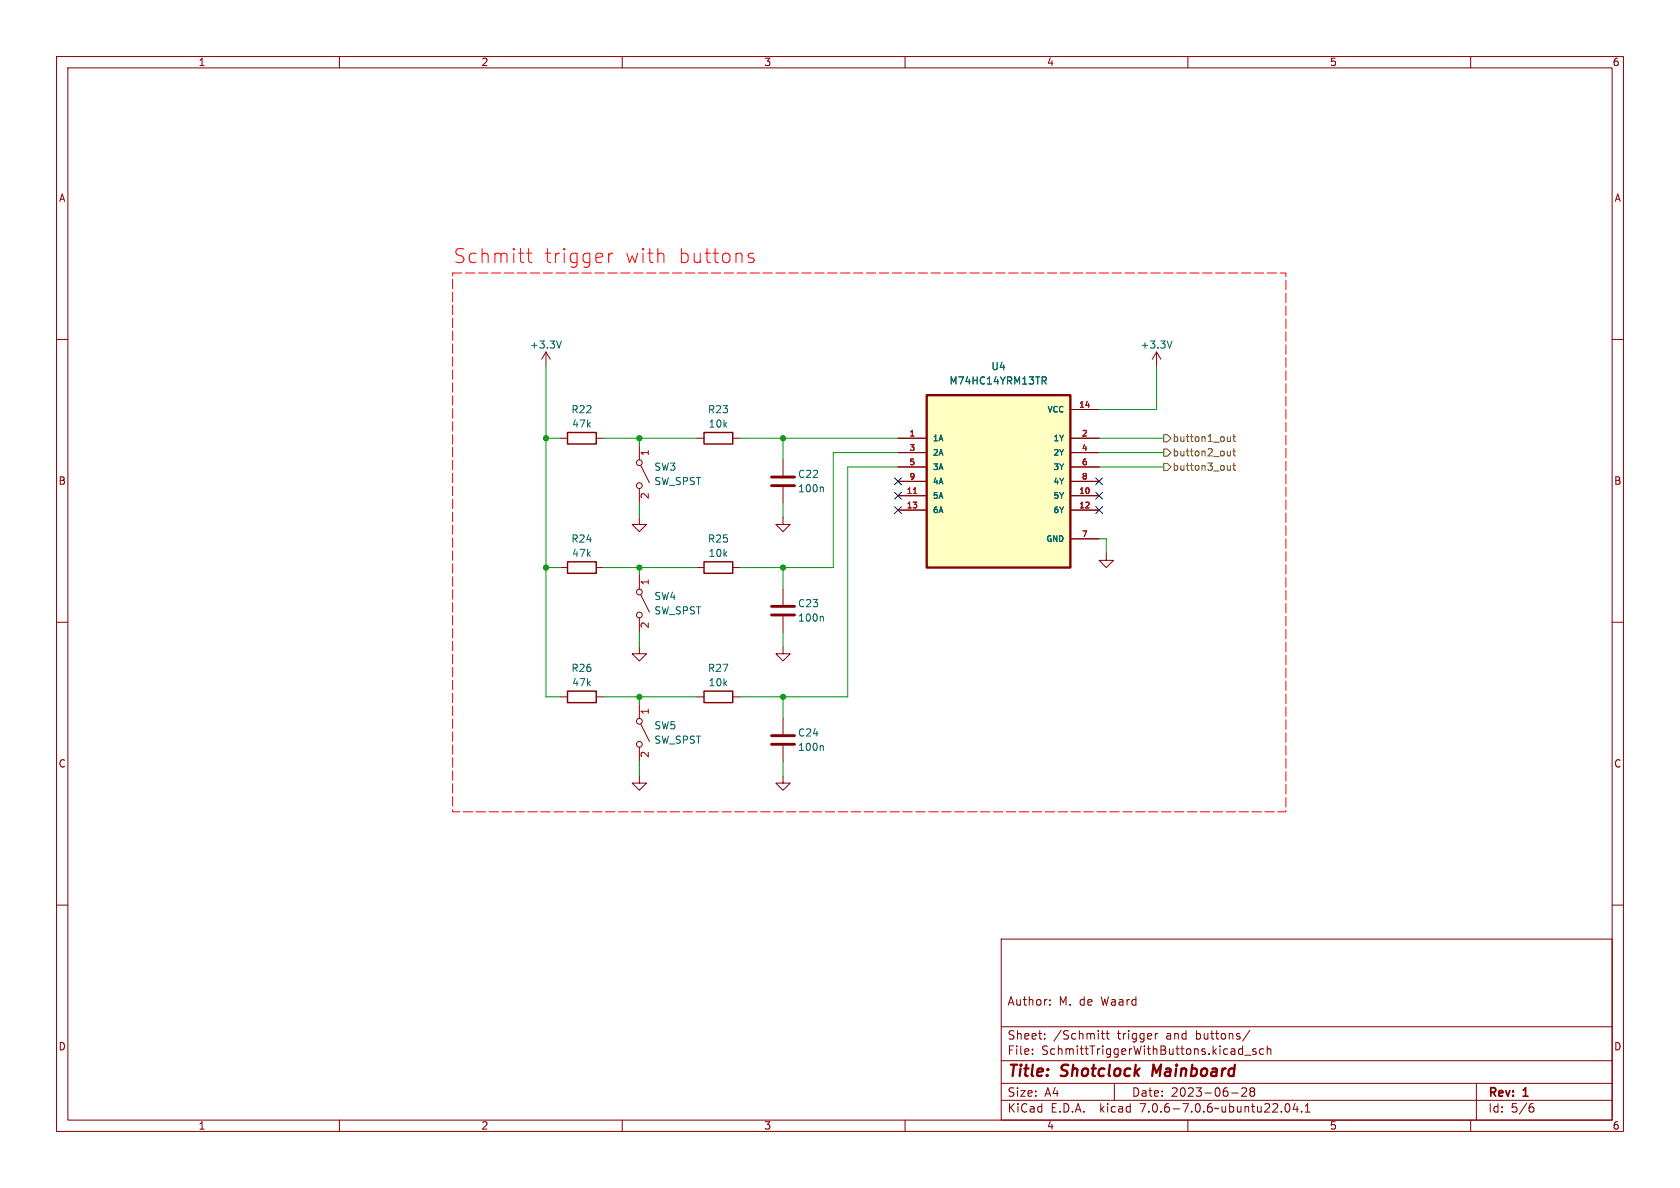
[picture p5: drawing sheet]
<svg xmlns="http://www.w3.org/2000/svg" width="297mm" height="210mm" viewBox="0 0 297 210" stroke-linecap="round" stroke-linejoin="round" font-family="sans-serif">
<g fill="none" stroke="#840000" stroke-width=".18">
<path d="M10 10h277v190h-277zM12 12h273v186h-273zM60 10v2M110 10v2M160 10v2M210 10v2M260 10v2M10 60h2M285 60h2M96.5 62.2l-.7 1.3M96.5 62.2v2.6M96.5 62.2l.8 1.3"/>
<path d="M99.1 77.5h1.2M105.4 77.5h1.3M113 78.7v2.6M123.2 77.5h1.3M129.5 77.5h1.3M158.7 77.5h5.1M189.2 77.5h5.1M189.2 72.4h5.1M204.5 62.2l-.8 1.3M204.5 62.2v2.6M204.5 62.2l.7 1.3M113 91.4v1.3h1.3l-1.3 1.3-1.2-1.3h1.2"/>
<path d="M113 86.4v2.5M113.3 82.3l1.5 3M138.4 91.4v1.3h1.3l-1.3 1.3-1.2-1.3h1.2M138.4 81.3v2.8M138.4 86.1v2.8M158.7 87.6h5.1M158.7 90.2h5.1M158.7 80h5.1M158.7 82.6h5.1M158.7 85.1h5.1M189.2 87.6h5.1M189.2 90.2h5.1"/>
<path d="M189.2 80h5.1M189.2 82.6h5.1M189.2 95.3h5.1M189.2 85.1h5.1M195.6 97.8v1.3h1.2l-1.2 1.2-1.3-1.2h1.3M10 110h2M99.1 100.3h1.2M105.4 100.3h1.3M113 114.3v1.3h1.3l-1.3 1.2-1.2-1.2h1.2M113 101.6v2.5M113 109.2v2.6M113.3 105.2l1.5 3"/>
<path d="M123.2 100.3h1.3M129.5 100.3h1.3M138.4 114.3v1.3h1.3l-1.3 1.2-1.2-1.2h1.2M138.4 104.1v2.8M138.4 109v2.8M285 110h2M99.1 123.2h1.2M105.4 123.2h1.3M113 137.2v1.2h1.3l-1.3 1.3-1.2-1.3h1.2M113 124.5v2.5M113 132.1v2.5M113.3 128l1.5 3.1"/>
<path d="M123.2 123.2h1.3M129.5 123.2h1.3M138.4 137.2v1.2h1.3l-1.3 1.3-1.2-1.3h1.2M138.4 127v2.8M138.4 131.8v2.8M10 160h2M285 160h2M177 166h108v32h-108zM185.6 177.6v.1M185.6 176.8v.1M60 198v2M110 198v2"/>
<path d="M160 198v2M177 194.5h108M177 191.5h108M177 187.5h108M177 181.5h108M182.5 186.3v.1M182.5 185.5v.1M184.7 183.6v.1M184.7 182.8v.1M194.7 182.7h.5M194.9 182.2v1.3l.3 .2M195.5 182.7h.6"/>
<path d="M195.7 182.2v1.3l.4 .2M197 191.5v3M204.7 182.7l-.3 .1-.2 .2M210 198v2M217.7 193.2h1.2M219.2 185.4l.5 .1M219.5 192.4l.6-.1 .2 .1 .1 .3-.9 1.1h.9M219.7 184.9v1.5M219.7 186.3l-.5 .1M220 186.5h1.2M221 182.1l-1.3 2M221.2 192.9l-.2-.2 .2-.4 .5 .1 .1 .2-.3 .3"/>
<path d="M221.2 192.9l-.2 .3v.3l.2 .3 .5-.1 .1-.2-.1-.4-.2-.2M221.2 192.9h.3M222 185.5l-.3-.1-.2 .2v.2l.5 .2v.3h-.5M223.4 185.5l-.4-.1-.3 .3v.4l.1 .2h.6M224 185.5l.2-.1 .4 .1 .1 .9M224 184.9v1.5M227.3 195.2l.2-.1a.81 .81 0 0 1 .6 .6 .81 .81 0 0 1-.3 .8l-.1 .1a.81 .81 0 0 1-.4-1.4zM229 195l-.4 1.1h.9M229.3 195.6v1M230.1 196.5v.1M230.7 196.6h.9M230.7 195.5l.5-.4v1.5"/>
<path d="M260 198v2M261 191.5v6.5M270.6 195.7h.3l.3 .3-.1 .5-.5 .1M271 195.1l-.4 .1"/>
<circle cx="113" cy="81.8" r=".51"/>
<circle cx="113" cy="85.9" r=".51"/>
<circle cx="113" cy="104.6" r=".51"/>
<circle cx="113" cy="108.7" r=".51"/>
<circle cx="113" cy="127.5" r=".51"/>
<circle cx="113" cy="131.6" r=".51"/>
</g>
<path d="M203.9 188.2l-.2 2" fill="none" stroke="#840000" stroke-width=".4"/>
<path d="M99.2 60.3l-.4 1.2M184.2 66.6h.5l.3 .3-.2 .3-.6 .1M184.5 67.3l.5 .6M207.2 60.3l-.4 1.2M145.4 86.1l.2 .2v.6M145.4 109l.2 .1v.7M145.4 131.8l.2 .2v.7" fill="none" stroke="#006464" stroke-width=".18"/>
<path d="M136.4 85.9h4.1M136.4 84.3h4.1M136.4 108.7h4.1M136.4 107.2h4.1M136.4 131.6h4.1M136.4 130h4.1" fill="none" stroke="#840000" stroke-width=".51"/>
<path d="M100.3 76.5h5.1v2h-5.1zM124.5 76.5h5v2h-5zM100.3 99.3h5.1v2h-5.1zM124.5 99.3h5v2h-5zM100.3 122.2h5.1v2h-5.1zM124.5 122.2h5v2h-5z" fill="none" stroke="#840000" stroke-width=".25"/>
<path d="M163.8 69.9h25.4v30.4h-25.4z" fill="#ffffc2" stroke="#ffffc2" stroke-width=".18"/>
<path d="M163.8 69.9h25.4v30.4h-25.4z" fill="none" stroke="#840000" stroke-width=".41"/>
<path d="M161.5 87.2h.6" fill="none" stroke="#a90000" stroke-width=".18"/>
<g fill="none" stroke="#725600" stroke-width=".18">
<path d="M205.7 79.4h.7l.6 .6-.6 .6h-.7zM205.7 76.8h.7l.6 .7-.6 .6h-.7zM217.5 77.2v.8M217.5 79.7v.9M217.5 77.9l-.2 .1h-.3M217.9 79.7h.5M217.9 77.2h.5M218.1 79.3v1.1l.3 .2M218.1 76.8v1.1l.3 .1M205.7 81.9h.7l.6 .7-.6 .6h-.7zM217.5 82.3v.8M217.5 80.5l-.2 .1-.3-.1"/>
<path d="M217.5 83l-.2 .1h-.3M217.9 82.3h.5M218.1 81.9v1l.3 .2"/>
</g>
<path d="M93.1 44.8h.9M93.4 43.9v2.2l.2 .2 .4 .1M107.6 44.8v1.6M108.3 44.8a.64 .64 0 0 0-.7 .4M133.2 44.9l-.6-.1-.3 .3 .1 .4 .8 .2 .1 .2-.1 .4-.2 .1-.7-.1" fill="none" stroke="#f00" stroke-width=".18"/>
<path d="M80 48.3h147.3v95.2h-147.3v-95.2" fill="none" stroke="#f00" stroke-width=".18" stroke-dasharray="1.7 .6"/>
<g fill="none" stroke="#009600" stroke-width=".18">
<path d="M96.5 77.5h2.6M96.5 64.8v58.4h2.6M106.7 77.5h16.5M113 77.5v1.2M130.8 77.5h27.9M138.4 77.5v3.8M194.3 77.5h11.4M204.5 64.8v7.6h-10.2M113 88.9v2.5M138.4 88.9v2.5M158.7 80h-11.4v20.3h-16.5M158.7 82.6h-8.8v40.6h-19.1"/>
<path d="M194.3 82.6h11.4M194.3 80h11.4M194.3 95.3h1.3v2.5M96.5 100.3h2.6M106.7 100.3h16.5M113 100.3v1.3M113 111.8v2.5M138.4 100.3v3.8M138.4 111.8v2.5M106.7 123.2h16.5M113 123.2v1.3M113 134.6v2.6"/>
<path d="M138.4 123.2v3.8M138.4 134.6v2.6"/>
</g>
<path d="M158.1 84.5l1.3 1.2M158.1 87l1.3 1.2M158.1 89.6l1.3 1.2M159.4 84.5l-1.3 1.2M159.4 87l-1.3 1.2M159.4 89.6l-1.3 1.2M193.7 89.6l1.2 1.2M193.7 87l1.2 1.2M193.7 84.5l1.2 1.2M194.9 89.6l-1.2 1.2M194.9 87l-1.2 1.2M194.9 84.5l-1.2 1.2" fill="none" stroke="#000084" stroke-width=".18"/>
<g fill="#009600" stroke="#009600" stroke-width=".18">
<circle cx="113" cy="123.2" r=".46"/>
<circle cx="113" cy="100.3" r=".46"/>
<circle cx="138.4" cy="100.3" r=".46"/>
<circle cx="138.4" cy="123.2" r=".46"/>
<circle cx="138.4" cy="77.5" r=".46"/>
<circle cx="96.5" cy="100.3" r=".46"/>
<circle cx="96.5" cy="77.5" r=".46"/>
<circle cx="113" cy="77.5" r=".46"/>
</g>
<g font-size="3.5" fill="#f00">
<text x="80" y="46.7">Schmitt</text>
<text x="96" y="46.7">trigger</text>
<text x="110.3" y="46.7">with</text>
<text x="119.6" y="46.7">buttons</text>
</g>
<g font-size="2.8" fill="#840000">
<text x="178" y="190.9">Title:</text>
<text x="187.7" y="190.9">Shotclock</text>
<text x="204.6" y="190.9">Mainboard</text>
</g>
<g font-size="2.1" fill="#840000">
<text x="178" y="178">Author:</text>
<text x="187.2" y="178">M. de</text>
<text x="194.8" y="178">Waard</text>
<text x="178" y="184">Sheet:</text>
<text x="186.2" y="184">/Schmitt</text>
<text x="197.6" y="184">trigger</text>
<text x="206.3" y="184">and</text>
<text x="211.7" y="184">buttons/</text>
<text x="178" y="186.7">File:</text>
<text x="184.1" y="186.7">SchmittTriggerWithButtons.kicad_sch</text>
<text x="178" y="196.9">KiCad</text>
<text x="178" y="194.1">Size:</text>
<text x="184.7" y="194.1">A4</text>
<text x="185.7" y="196.9">E.D.A.</text>
<text x="194.6" y="196.9">kicad</text>
<text x="200" y="194.1">Date:</text>
<text x="201.8" y="196.9">7.0.6-7.0.6~ubuntu22.04.1</text>
<text x="207" y="194.1">2023-06-28</text>
<text x="263" y="194.3">Rev:</text>
<text x="263" y="196.9">Id:</text>
<text x="267.1" y="196.9">5/6</text>
<text x="269.4" y="194.3">1</text>
</g>
<g font-size="1.8" fill="#840000">
<text x="35" y="11.9">1</text>
<text x="85" y="11.9">2</text>
<text x="135" y="11.9">3</text>
<text x="185" y="11.9">4</text>
<text x="235" y="11.9">5</text>
<text x="285" y="11.9">6</text>
<text x="10.3" y="35.9">A</text>
<text x="285.3" y="35.9">A</text>
<text x="10.3" y="85.9">B</text>
<text x="285.3" y="85.9">B</text>
<text x="10.3" y="135.9">C</text>
<text x="285.3" y="135.9">C</text>
<text x="10.3" y="185.9">D</text>
<text x="285.3" y="185.9">D</text>
<text x="35" y="199.9">1</text>
<text x="85" y="199.9">2</text>
<text x="135" y="199.9">3</text>
<text x="185" y="199.9">4</text>
<text x="235" y="199.9">5</text>
<text x="285" y="199.9">6</text>
</g>
<g font-size="1.8" fill="#006464">
<text x="93.6" y="61.8">+3.3V</text>
<text x="175.2" y="65.6">U4</text>
<text x="201.5" y="61.8">+3.3V</text>
<text x="167.7" y="68.2">M74HC14YRM13TR</text>
<text x="100.9" y="73.3">R22</text>
<text x="101" y="75.8">47k</text>
<text x="125.1" y="73.3">R23</text>
<text x="125.2" y="75.8">10k</text>
<text x="115.6" y="83.4">SW3</text>
<text x="115.6" y="86">SW_SPST</text>
<text x="141" y="87.2">100n</text>
<text x="141" y="84.7">C22</text>
<text x="100.9" y="96.1">R24</text>
<text x="101" y="98.7">47k</text>
<text x="125.1" y="96.1">R25</text>
<text x="125.2" y="98.7">10k</text>
<text x="115.6" y="106.3">SW4</text>
<text x="141" y="107.5">C23</text>
<text x="115.6" y="108.8">SW_SPST</text>
<text x="141" y="110.1">100n</text>
<text x="100.9" y="119">R26</text>
<text x="125.1" y="119">R27</text>
<text x="101" y="121.5">47k</text>
<text x="125.2" y="121.5">10k</text>
<text x="115.6" y="131.7">SW_SPST</text>
<text x="115.6" y="129.1">SW5</text>
<text x="141" y="130.4">C24</text>
<text x="141" y="132.9">100n</text>
</g>
<g font-size="1.8" fill="#a90000">
<text x="115" y="80.7" transform="rotate(-90 115 80.7)">1</text>
<text x="115" y="88.3" transform="rotate(-90 115 88.3)">2</text>
<text x="115" y="103.6" transform="rotate(-90 115 103.6)">1</text>
<text x="115" y="111.2" transform="rotate(-90 115 111.2)">2</text>
<text x="115" y="126.4" transform="rotate(-90 115 126.4)">1</text>
<text x="115" y="134.1" transform="rotate(-90 115 134.1)">2</text>
</g>
<g font-size="1.8" fill="#725600">
<text x="207.2" y="80.9">button2_out</text>
<text x="207.2" y="83.4">button3_out</text>
<text x="207.2" y="78.3">button1_out</text>
</g>
<g font-size="1.4" fill="#a90000">
<text x="160.7" y="77.2">1</text>
<text x="190.7" y="72.1">14</text>
<text x="191.2" y="77.2">2</text>
<text x="160.7" y="79.8">3</text>
<text x="160.7" y="82.3">5</text>
<text x="191.2" y="79.8">4</text>
<text x="191.2" y="82.3">6</text>
<text x="160.2" y="87.4">11</text>
<text x="160.2" y="89.9">13</text>
<text x="160.7" y="84.8">9</text>
<text x="190.7" y="87.4">10</text>
<text x="190.7" y="89.9">12</text>
<text x="191.2" y="84.8">8</text>
<text x="191.2" y="95">7</text>
</g>
<g font-size="1.4" fill="#006464">
<text x="185.1" y="73.1">VCC</text>
<text x="164.8" y="78.2">1A</text>
<text x="164.8" y="80.7">2A</text>
<text x="164.8" y="83.3">3A</text>
<text x="186.1" y="78.2">1Y</text>
<text x="186.1" y="80.7">2Y</text>
<text x="186.1" y="83.3">3Y</text>
<text x="164.8" y="88.4">5A</text>
<text x="164.8" y="85.8">4A</text>
<text x="186.1" y="88.4">5Y</text>
<text x="186.1" y="85.8">4Y</text>
<text x="164.8" y="90.9">6A</text>
<text x="184.9" y="96">GND</text>
<text x="186.1" y="90.9">6Y</text>
</g>
</svg>
